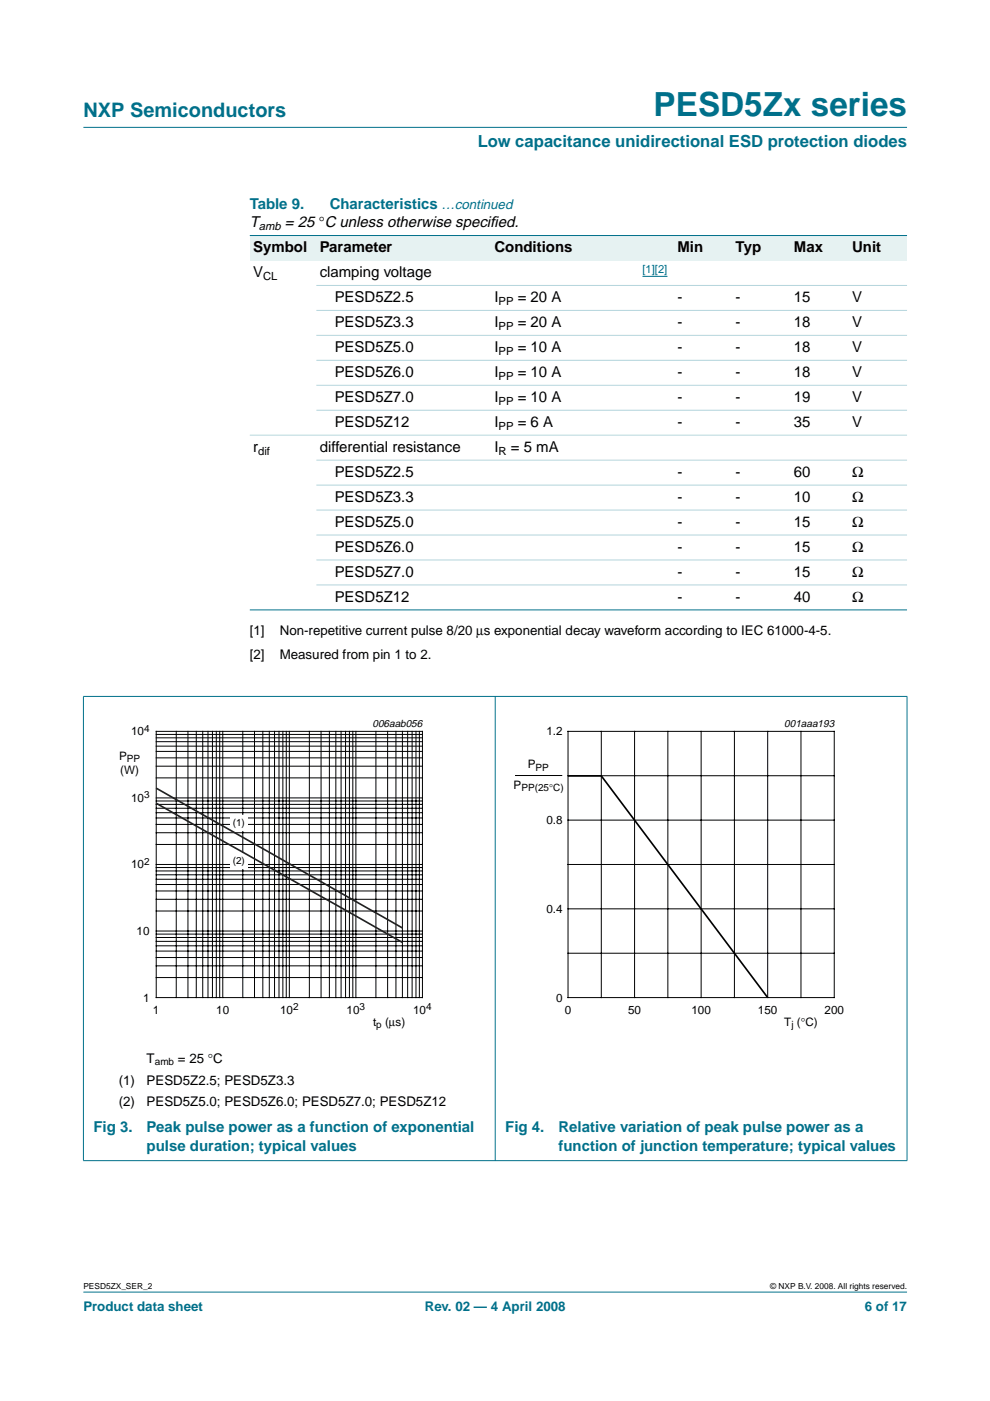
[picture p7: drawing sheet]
<svg xmlns="http://www.w3.org/2000/svg" width="210mm" height="297mm" viewBox="0 0 210 297" stroke-linecap="round" stroke-linejoin="round" font-family="sans-serif">
<g fill="#00708a" stroke="#00708a" stroke-width=".21">
<path d="M17.7 273.9h174.6z"/>
<path d="M17.7 27h174.6z"/>
</g>
<path d="M136.2 58.6h5.3" fill="none" stroke="#00f" stroke-width=".21"/>
<g fill="#e6f2f2">
<path d="M53 49.9h14.1v5.3h-14.1z" fill-rule="evenodd"/>
<path d="M67.1 49.9h37v5.3h-37z" fill-rule="evenodd"/>
<path d="M104.1 49.9h30v5.3h-30z" fill-rule="evenodd"/>
<path d="M134.1 49.9h8.8v5.3h-8.8z" fill-rule="evenodd"/>
<path d="M142.9 49.9h12.4v5.3h-12.4z" fill-rule="evenodd"/>
<path d="M155.3 49.9h12.3v5.3h-12.3z" fill-rule="evenodd"/>
<path d="M167.6 49.9h12.4v5.3h-12.4z" fill-rule="evenodd"/>
<path d="M180 49.9h12.3v5.3h-12.3z" fill-rule="evenodd"/>
</g>
<g fill="#00708a" stroke="#00708a" stroke-width=".21">
<path d="M53 49.9h139.3z"/>
<path d="M53 129.3h139.3z"/>
<path d="M17.7 147.7v98.3z"/>
<path d="M105 147.6v98.5z"/>
<path d="M192.3 147.7v98.3z"/>
<path d="M17.6 147.7h174.8z"/>
<path d="M17.6 246.1h174.8z"/>
</g>
<g fill="#b3d4db" stroke="#b3d4db" stroke-width=".21">
<path d="M67.1 60.5h125.2z"/>
<path d="M67.1 65.8h125.2z"/>
<path d="M67.1 71.1h125.2z"/>
<path d="M67.1 76.4h125.2z"/>
<path d="M67.1 81.7h125.2z"/>
<path d="M67.1 87h125.2z"/>
<path d="M53 92.3h139.3z"/>
<path d="M67.1 97.6h125.2z"/>
<path d="M67.1 102.9h125.2z"/>
<path d="M67.1 108.1h125.2z"/>
<path d="M67.1 113.4h125.2z"/>
<path d="M67.1 118.7h125.2z"/>
<path d="M67.1 124h125.2z"/>
</g>
<path d="M20.4 152.2h81.9v66.4h-81.9z" fill="none" stroke="#fff" stroke-width=".21"/>
<g fill="none" stroke="#000" stroke-width=".21">
<path d="M33.1 155.1h56.5v56.4h-56.5zM33.1 159.3h56.5M33.1 158.2h56.5M33.1 157.3h56.5M33.1 156.4h56.5M33.1 155.7h56.5M37.4 155.1v56.4M39.9 155.1v56.4M41.6 155.1v56.4M43 155.1v56.4M44.1 155.1v56.4M45 155.1v56.4"/>
<path d="M45.9 155.1v56.4M46.6 155.1v56.4M47.2 155.1v56.4M51.5 155.1v56.4M54 155.1v56.4M55.7 155.1v56.4M57.1 155.1v56.4M58.2 155.1v56.4M59.2 155.1v56.4M60 155.1v56.4M60.7 155.1v56.4M61.3 155.1v56.4"/>
<path d="M65.6 155.1v56.4M68.1 155.1v56.4M69.8 155.1v56.4M71.2 155.1v56.4M72.3 155.1v56.4M73.3 155.1v56.4M74.1 155.1v56.4M74.8 155.1v56.4M75.5 155.1v56.4M79.7 155.1v56.4M82.2 155.1v56.4M83.9 155.1v56.4"/>
<path d="M85.3 155.1v56.4M86.4 155.1v56.4M87.4 155.1v56.4M88.2 155.1v56.4M88.9 155.1v56.4M33.1 179h56.5M33.1 176.6h56.5M33.1 174.8h56.5M33.1 173.4h56.5M33.1 172.3h56.5M33.1 171.4h56.5M33.1 170.5h56.5"/>
<path d="M33.1 169.8h56.5M33.1 169.2h56.5M33.1 164.9h56.5M33.1 162.4h56.5M33.1 160.7h56.5M33.1 199.6h56.5M33.1 198.8h56.5M33.1 198h56.5M33.1 197.4h56.5M33.1 193.2h56.5M33.1 190.7h56.5M33.1 188.9h56.5"/>
<path d="M33.1 187.5h56.5M33.1 186.4h56.5M33.1 185.5h56.5M33.1 184.7h56.5M33.1 183.9h56.5M33.1 183.3h56.5M33.1 207.3h56.5M33.1 204.8h56.5M33.1 203h56.5M33.1 201.6h56.5M33.1 200.5h56.5"/>
</g>
<g fill="#fff">
<path d="M48.8 172.8h3.7v3.4h-3.7z"/>
<path d="M48.8 180.9h3.7v3.4h-3.7z"/>
</g>
<path d="M33.1 167.1l52.2 29.7M33.1 170.3l52.2 29.5" fill="none" stroke="#231f20" stroke-width=".35"/>
<path d="M107.7 152.2h81.9v66.4h-81.9z" fill="none" stroke="#fff" stroke-width=".21"/>
<g fill="none" stroke="#000" stroke-width=".21">
<path d="M120.4 155.1h56.5v56.4h-56.5zM127.5 155.1v56.4M134.5 155.1v56.4M141.6 155.1v56.4M148.7 155.1v56.4M155.7 155.1v56.4M162.8 155.1v56.4M169.8 155.1v56.4M109.2 164.4h10M120.4 164.5h56.5M120.4 173.9h56.5M120.4 183.3h56.5"/>
<path d="M120.4 192.7h56.5M120.4 202.1h56.5"/>
</g>
<path d="M120.4 164.5h7.1l35.3 47" fill="none" stroke="#000" stroke-width=".35"/>
<text font-size="7.1" fill="#00708a" x="138.6" y="24.7">PESD5Zx series</text>
<text font-size="4.2" fill="#00708a" x="17.7" y="24.9">NXP Semiconductors</text>
<text font-size="3.5" fill="#00708a" x="101.3" y="31.1">Low capacitance unidirectional ESD protection diodes</text>
<g font-size="3.2" fill="#00708a">
<text x="53" y="44.3">Table 9.</text>
<text x="69.9" y="44.3">Characteristics …continued</text>
<text x="19.8" y="240.1">Fig 3.</text>
<text x="31.1" y="244">pulse duration; typical values</text>
<text x="31.1" y="240.1">Peak pulse power as a function of exponential</text>
<text x="107.1" y="240.1">Fig 4.</text>
<text x="118.4" y="244">function of junction temperature; typical values</text>
<text x="118.4" y="240.1">Relative variation of peak pulse power as a</text>
</g>
<g font-size="3.2">
<text x="53" y="48.2">T</text>
<text x="53.7" y="53.5">Symbol</text>
<text x="60.4" y="48.2">= 25 °C unless otherwise specif</text>
<text x="67.8" y="53.5">Parameter</text>
<text x="103.9" y="48.2">ied.</text>
<text x="104.8" y="53.5">Conditions</text>
<text x="143.6" y="53.5">Min</text>
<text x="156" y="53.5">Typ</text>
<text x="168.3" y="53.5">Max</text>
<text x="180.7" y="53.5">Unit</text>
<text x="53.7" y="58.8">V</text>
<text x="67.8" y="58.8">clamping voltage</text>
<text x="71" y="64">PESD5Z2.5</text>
<text x="104.8" y="64">I</text>
<text x="109.8" y="64">= 20 A</text>
<text x="143.6" y="64">-</text>
<text x="156" y="64">-</text>
<text x="168.3" y="64">15</text>
<text x="180.7" y="64">V</text>
<text x="71" y="69.3">PESD5Z3.3</text>
<text x="104.8" y="69.3">I</text>
<text x="109.8" y="69.3">= 20 A</text>
<text x="143.6" y="69.3">-</text>
<text x="156" y="69.3">-</text>
<text x="168.3" y="69.3">18</text>
<text x="180.7" y="69.3">V</text>
<text x="71" y="74.6">PESD5Z5.0</text>
<text x="104.8" y="74.6">I</text>
<text x="109.8" y="74.6">= 10 A</text>
<text x="143.6" y="74.6">-</text>
<text x="156" y="74.6">-</text>
<text x="168.3" y="74.6">18</text>
<text x="180.7" y="74.6">V</text>
<text x="71" y="79.9">PESD5Z6.0</text>
<text x="104.8" y="79.9">I</text>
<text x="109.8" y="79.9">= 10 A</text>
<text x="143.6" y="79.9">-</text>
<text x="156" y="79.9">-</text>
<text x="168.3" y="79.9">18</text>
<text x="180.7" y="79.9">V</text>
<text x="71" y="85.2">PESD5Z7.0</text>
<text x="104.8" y="85.2">I</text>
<text x="109.8" y="85.2">= 10 A</text>
<text x="143.6" y="85.2">-</text>
<text x="156" y="85.2">-</text>
<text x="168.3" y="85.2">19</text>
<text x="180.7" y="85.2">V</text>
<text x="53.7" y="95.8">r</text>
<text x="67.8" y="95.8">differential resistance</text>
<text x="71" y="90.5">PESD5Z12</text>
<text x="104.8" y="95.8">I</text>
<text x="104.8" y="90.5">I</text>
<text x="108.3" y="95.8">= 5 mA</text>
<text x="109.8" y="90.5">= 6 A</text>
<text x="143.6" y="90.5">-</text>
<text x="156" y="90.5">-</text>
<text x="168.3" y="90.5">35</text>
<text x="180.7" y="90.5">V</text>
<text x="71" y="101.1">PESD5Z2.5</text>
<text x="143.6" y="101.1">-</text>
<text x="156" y="101.1">-</text>
<text x="168.3" y="101.1">60</text>
<text x="180.7" y="101.1">Ω</text>
<text x="71" y="106.4">PESD5Z3.3</text>
<text x="143.6" y="106.4">-</text>
<text x="156" y="106.4">-</text>
<text x="168.3" y="106.4">10</text>
<text x="180.7" y="106.4">Ω</text>
<text x="71" y="111.7">PESD5Z5.0</text>
<text x="143.6" y="111.7">-</text>
<text x="156" y="111.7">-</text>
<text x="168.3" y="111.7">15</text>
<text x="180.7" y="111.7">Ω</text>
<text x="71" y="117">PESD5Z6.0</text>
<text x="143.6" y="117">-</text>
<text x="156" y="117">-</text>
<text x="168.3" y="117">15</text>
<text x="180.7" y="117">Ω</text>
<text x="71" y="122.3">PESD5Z7.0</text>
<text x="143.6" y="122.3">-</text>
<text x="156" y="122.3">-</text>
<text x="168.3" y="122.3">15</text>
<text x="180.7" y="122.3">Ω</text>
<text x="71" y="127.5">PESD5Z12</text>
<text x="143.6" y="127.5">-</text>
<text x="156" y="127.5">-</text>
<text x="168.3" y="127.5">40</text>
<text x="180.7" y="127.5">Ω</text>
</g>
<g font-size="2.8">
<text x="53" y="134.7">[1]</text>
<text x="59.3" y="134.7">Non-repetitive current pulse 8/20 µs exponential decay waveform according to IEC 61000-4-5.</text>
<text x="53" y="139.7">[2]</text>
<text x="59.3" y="139.7">Measured from pin 1 to 2.</text>
<text x="31.1" y="225.4">T</text>
<text x="37.7" y="225.4">= 25 °C</text>
<text x="25.2" y="230">(1)</text>
<text x="31.1" y="230">PESD5Z2.5; PESD5Z3.3</text>
<text x="25.2" y="234.6">(2)</text>
<text x="31.1" y="234.6">PESD5Z5.0; PESD5Z6.0; PESD5Z7.0; PESD5Z12</text>
</g>
<g font-size="2.8" fill="#00708a">
<text x="17.7" y="278">Product data sheet</text>
<text x="90.1" y="278">Rev. 02 — 4 April 2008</text>
<text x="183.4" y="278">6 of 17</text>
</g>
<g font-size="2.5">
<text x="27.8" y="155.9">10</text>
<text x="115.9" y="155.9">1.2</text>
<text x="25.2" y="161.1">P</text>
<text x="25.5" y="164.1">(W)</text>
<text x="108.9" y="167.2">P</text>
<text x="111.9" y="162.9">P</text>
<text x="27.8" y="170">10</text>
<text x="115.9" y="174.7">0.8</text>
<text x="27.8" y="184.1">10</text>
<text x="115.9" y="193.5">0.4</text>
<text x="29" y="198.2">10</text>
<text x="30.3" y="212.4">1</text>
<text x="32.4" y="214.9">1</text>
<text x="45.9" y="214.9">10</text>
<text x="59.4" y="214.9">10</text>
<text x="73.5" y="214.9">10</text>
<text x="87.6" y="214.9">10</text>
<text x="117.9" y="212.4">0</text>
<text x="119.7" y="214.9">0</text>
<text x="133.2" y="214.9">50</text>
<text x="146.6" y="214.9">100</text>
<text x="160.7" y="214.9">150</text>
<text x="174.8" y="214.9">200</text>
<text x="79.1" y="217.4">t</text>
<text x="81.6" y="217.4">(µs)</text>
<text x="166.3" y="217.4">T (°C)</text>
</g>
<g font-size="2.4">
<text x="54.9" y="48.7">amb</text>
<text x="55.8" y="59.3">CL</text>
<text x="105.7" y="64.6">PP</text>
<text x="105.7" y="69.9">PP</text>
<text x="105.7" y="75.2">PP</text>
<text x="105.7" y="80.5">PP</text>
<text x="105.7" y="85.8">PP</text>
<text x="105.7" y="91.1">PP</text>
<text x="54.7" y="96.4">dif</text>
<text x="105.7" y="96.4">R</text>
</g>
<text font-size="2.4" fill="#00f" x="136.2" y="57.8">[1][2]</text>
<g font-size="2.2">
<text x="79" y="154.2">006aab056</text>
<text x="166.3" y="154.2">001aaa193</text>
</g>
<g font-size="2.1">
<text x="30.5" y="155.2">4</text>
<text x="26.9" y="161.6">PP</text>
<text x="110.5" y="167.7">PP(25°C)</text>
<text x="113.5" y="163.4">PP</text>
<text x="30.5" y="169.3">3</text>
<text x="49.3" y="175.1">(1)</text>
<text x="30.5" y="183.4">2</text>
<text x="49.3" y="183.2">(2)</text>
<text x="62.1" y="214.2">2</text>
<text x="76.2" y="214.2">3</text>
<text x="90.4" y="214.2">4</text>
<text x="79.8" y="217.9">p</text>
<text x="167.8" y="217.9">j</text>
<text x="32.8" y="225.9">amb</text>
</g>
<g font-size="1.8">
<text x="17.7" y="273.4">PESD5ZX_SER_2</text>
<text x="163.3" y="273.4">© NXP B.V. 2008. All rights reserved.</text>
</g>
</svg>
